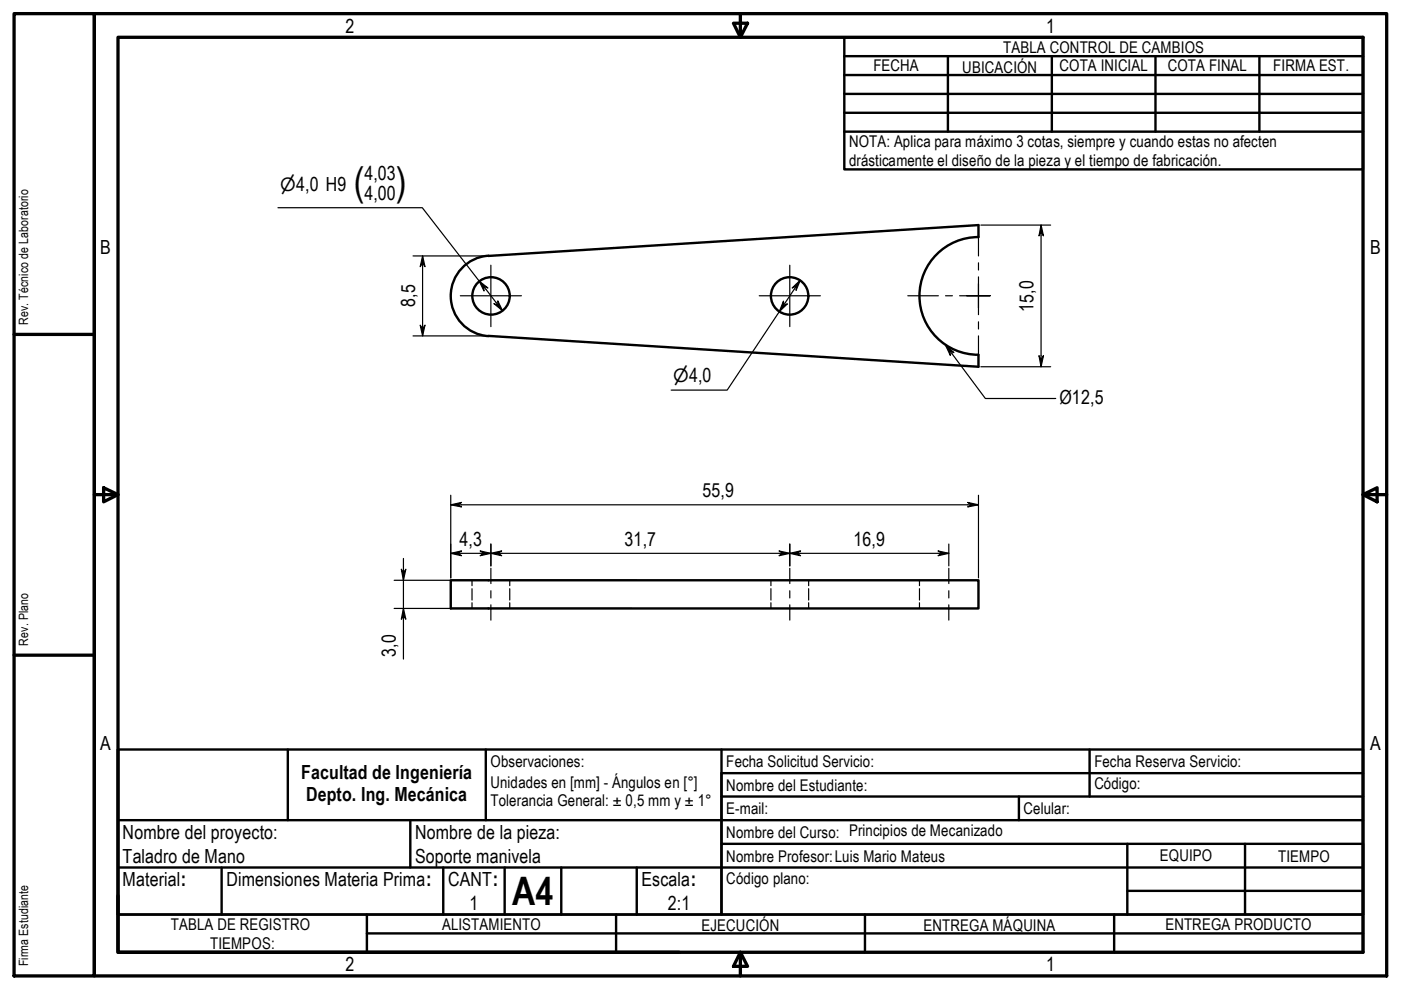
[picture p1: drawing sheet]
<svg xmlns="http://www.w3.org/2000/svg" width="297mm" height="210mm" viewBox="0 0 297 210" stroke-linecap="round" stroke-linejoin="round" font-family="sans-serif">
<!-- layer: Hidden (ISO) -->
<g fill="none" stroke="#000" stroke-width=".25">
<path d="M100.1 123v1.2M100.1 124.8v2.4M100.1 127.8v1.2M108.1 123v1.2M108.1 124.8v2.4M108.1 127.8v1.2M163.4 123v1.2M163.4 124.8v2.4M163.4 127.8v1.2M171.4 123v1.2M171.4 124.8v2.4M171.4 127.8v1.2"/>
<path d="M194.9 123v1.2M194.9 124.8v2.4M194.9 127.8v1.2"/>
</g>
<!-- layer: Visible (ISO) -->
<g fill="none" stroke="#000" stroke-width=".51">
<path d="M103.6 54.2a8.5 8.5 0 0 0-8 8.5 8.5 8.5 0 0 0 8 8.6M207.4 50.3a12.5 12.5 0 0 0-12.5 12.4 12.5 12.5 0 0 0 12.5 12.5M207.5 50.3v-2.6l-103.9 6.6M103.6 71.2l103.9 6.6v-2.6M95.6 123h111.9v6h-111.9z"/>
<circle cx="104.1" cy="62.7" r="4"/>
<circle cx="167.4" cy="62.7" r="4"/>
</g>
<!-- layer: Title (ISO) -->
<g fill="none" stroke="#000" stroke-width=".51">
<path d="M179 7.9h110v28h-110zM179 19.9h110M179 15.9h110M179 11.9h110M201 11.9v16M223 11.9v16M245 11.9v16M267 11.9v16M179 23.9h110M179 27.9h110M25 158.9h264v35h-136v-30h136M25 158.9v35h128v-35"/>
<path d="M25 158.9v35M61 158.9v15M103 158.9v15M231 158.9v10M25 173.9h264M87 173.9v10M153 178.9h136v15M153 168.9h136M216 168.9v5M239 178.9v15M264 178.9v15M25 193.9h264v8h-264z"/>
<path d="M25 183.9h264M47 183.9v10M77.8 193.9v8M77.8 197.9h211.2M94 183.9v10M107 183.9v10M119 183.9v10M130.6 193.9v8M135 183.9v10M183.4 193.9v8M236.2 193.9v8M239 188.9h50"/>
</g>
<!-- layer: Border (ISO) -->
<g fill="none" stroke="#000" stroke-width=".7">
<path d="M3 2.9h17v204h-17zM20 2.9h274v204h-274zM25 7.9h264v194h-264zM155.5 4.9h3l-1.5 3zM157 2.9v5M3 70.9h17M20 104.9h5M22 103.4l3 1.5-3 1.5zM289 104.9l3-1.5v3zM289 104.9h5M3 138.9h17M25 189.9v12h119"/>
<path d="M157 201.9l1.5 3h-3zM157 201.9v5"/>
</g>
<!-- layer: Centerline (ISO) -->
<path d="M104.1 120.5v3.2M104.1 125.3v1.5M104.1 128.2v3.3M167.4 120.5v3.2M167.4 125.3v1.5M167.4 128.2v3.3M201.2 120.5v3.2M201.2 125.3v1.5M201.2 128.2v3.3" fill="none" stroke="#000" stroke-width=".25"/>
<!-- layer: Center Mark (ISO) -->
<g fill="none" stroke="#000" stroke-width=".25">
<path d="M104.1 56.2v13.1M167.4 56.2v13.1M207.5 58.7v4v-2.5M207.5 49.6v4.7M207.5 55.7v1.5M97.6 62.7h13M161 62.7h12.9M192.5 62.7h6.4M200.5 62.7h1.4M203.5 62.7h4h-2.5M207.5 65.2v-2.5v4M207.5 68.2v1.6"/>
<path d="M207.5 71.2v4.6M209.9 62.7h-2.4h2.4"/>
</g>
<!-- layer: Dimension (ISO) -->
<g fill="none" stroke="#000" stroke-width=".25">
<path d="M58.9 44h30.6l17.1 21.9M87.6 54.3h15.5M89.6 54.3l.5 2.3-.5-.9-.5 .9zM89.6 54.3v16.9M101.6 59.6l1.8 1.5-.8-.4v1zM169.7 59.4l-15.5 23.3h-11.9M208 47.7h14.8M220.7 47.7l.5 2.3-.5-.8-.4 .8zM220.7 47.7v30.1M87.6 71.2h15.5M89.1 68.9l.5 .9 .5-.9-.5 2.3zM104.7 64.4l.9 .3-.1-.9 1.1 2.1z"/>
<path d="M166.1 63.9v.9l.8-.4-1.7 1.7zM168 61.1l1.7-1.7-.9 2.2v-.9zM208 77.8h14.8M220.3 75.4l.4 .8 .5-.8-.5 2.4zM85.5 118.4v21.3M95.6 107l2.3-.5-.8 .5 .8 .5zM95.6 117.3l2.3-.5-.8 .5 .8 .5zM95.6 107h111.9M95.6 105v17.5M95.6 117.3h105.6M101.8 116.8l2.3 .5-2.3 .5 .8-.5zM104.1 117.3l2.3-.5-.8 .5 .8 .5z"/>
<path d="M104.1 115.4v4.6M165.2 116.8l2.2 .5-2.2 .5 .7-.5zM167.4 117.3l2.3-.5-.7 .5 .7 .5zM167.4 115.4v4.6M198.9 116.8l2.3 .5-2.3 .5 .8-.5zM201.2 115.4v4.6M205.2 106.5l2.3 .5-2.3 .5 .7-.5zM207.5 105v17.5M83.6 129h20.4M83.6 123h20.4M85.1 120.7l.4 .8 .5-.8-.5 2.3zM85.5 129l.5 2.3-.5-.8-.4 .8z"/>
<path d="M104.2 129h29.7M104.2 123h30.9"/>
</g>
<g fill="#000">
<path d="M89.6 54.3l.5 2.3-.5-.9-.5 .9z" fill-rule="evenodd"/>
<path d="M220.7 47.7l.5 2.3-.5-.8-.4 .8z" fill-rule="evenodd"/>
<path d="M89.1 68.9l.5 .9 .5-.9-.5 2.3z" fill-rule="evenodd"/>
<path d="M101.6 59.6l1.8 1.5-.8-.4v1z" fill-rule="evenodd"/>
<path d="M104.7 64.4l.9 .3-.1-.9 1.1 2.1z" fill-rule="evenodd"/>
<path d="M166.1 63.9v.9l.8-.4-1.7 1.7z" fill-rule="evenodd"/>
<path d="M168 61.1l1.7-1.7-.9 2.2v-.9z" fill-rule="evenodd"/>
<path d="M220.3 75.4l.4 .8 .5-.8-.5 2.4z" fill-rule="evenodd"/>
<path d="M95.6 107l2.3-.5-.8 .5 .8 .5z" fill-rule="evenodd"/>
<path d="M95.6 117.3l2.3-.5-.8 .5 .8 .5z" fill-rule="evenodd"/>
<path d="M101.8 116.8l2.3 .5-2.3 .5 .8-.5z" fill-rule="evenodd"/>
<path d="M104.1 117.3l2.3-.5-.8 .5 .8 .5z" fill-rule="evenodd"/>
<path d="M165.2 116.8l2.2 .5-2.2 .5 .7-.5z" fill-rule="evenodd"/>
<path d="M167.4 117.3l2.3-.5-.7 .5 .7 .5z" fill-rule="evenodd"/>
<path d="M198.9 116.8l2.3 .5-2.3 .5 .8-.5z" fill-rule="evenodd"/>
<path d="M205.2 106.5l2.3 .5-2.3 .5 .7-.5z" fill-rule="evenodd"/>
<path d="M85.5 129l.5 2.3-.5-.8-.4 .8z" fill-rule="evenodd"/>
<path d="M85.1 120.7l.4 .8 .5-.8-.5 2.3z" fill-rule="evenodd"/>
</g>
<!-- layer: Symbol (ISO) -->
<path d="M200.4 73.1l1.8 1.7-.8-.5 .1 1zM200.4 73.1l8.5 11.4h14.9" fill="none" stroke="#000" stroke-width=".25"/>
<path d="M200.4 73.1l1.8 1.7-.8-.5 .1 1z" fill-rule="evenodd" fill="#000"/>
<g font-size="8.3">
<text x="75" y="41.2">(</text>
<text x="83.9" y="41.2">)</text>
<text x="108.6" y="191.9">A4</text>
</g>
<g font-size="4.1">
<text x="73.3" y="6.9">2</text>
<text x="221.8" y="6.9">1</text>
<text x="77.3" y="38.1">4,03</text>
<text x="77.3" y="42.5">4,00</text>
<text x="21.2" y="53.9">B</text>
<text x="290.5" y="53.9">B</text>
<text x="88" y="65" transform="rotate(-90 88 65)">8,5</text>
<text x="219.1" y="66.1" transform="rotate(-90 219.1 66.1)">15,0</text>
<text x="224.6" y="85.7">Ø12,5</text>
<text x="149" y="105.4">55,9</text>
<text x="97.4" y="115.7">4,3</text>
<text x="132.4" y="115.7">31,7</text>
<text x="181" y="115.7">16,9</text>
<text x="83.9" y="139.2" transform="rotate(-90 83.9 139.2)">3,0</text>
<text x="21.2" y="158.9">A</text>
<text x="290.5" y="158.9">A</text>
<text x="63.9" y="165.1">Facultad de Ingeniería</text>
<text x="64.9" y="169.8">Depto. Ing. Mecánica</text>
<text x="26" y="177.9">Nombre del proyecto:</text>
<text x="88" y="177.9">Nombre de la pieza:</text>
<text x="26" y="182.9">Taladro de Mano</text>
<text x="88" y="183">Soporte manivela</text>
<text x="26" y="187.9">Material:</text>
<text x="48" y="187.9">Dimensiones Materia Prima:</text>
<text x="95" y="187.9">CANT:</text>
<text x="136" y="187.9">Escala:</text>
<text x="99.6" y="192.9">1</text>
<text x="141.6" y="192.9">2:1</text>
<text x="73.3" y="205.9">2</text>
<text x="221.8" y="205.9">1</text>
</g>
<g font-size="3.9">
<text x="59.4" y="40.5">⌀4,0 H9</text>
<text x="142.7" y="80.9">⌀4,0</text>
</g>
<g font-size="3.4">
<text x="212.7" y="11.1">TABLA CONTROL DE CAMBIOS</text>
<text x="185.2" y="15.1">FECHA</text>
<text x="204" y="15.5">UBICACIÓN</text>
<text x="224.6" y="15.1">COTA INICIAL</text>
<text x="247.6" y="15.1">COTA FINAL</text>
<text x="269.9" y="15.1">FIRMA EST.</text>
<text x="180" y="31.2">NOTA: Aplica para máximo 3 cotas, siempre y cuando estas no afecten</text>
<text x="180" y="35.2">drásticamente el diseño de la pieza y el tiempo de fabricación.</text>
<text x="104" y="167.1">Unidades en [mm] - Ángulos en [°]</text>
<text x="104" y="162.7">Observaciones:</text>
<text x="154" y="167.6">Nombre del Estudiante:</text>
<text x="154" y="162.7">Fecha Solicitud Servicio:</text>
<text x="232" y="167.3">Código:</text>
<text x="232" y="162.7">Fecha Reserva Servicio:</text>
<text x="104" y="170.8">Tolerancia General: ± 0,5 mm y ± 1°</text>
<text x="154" y="172.6">E-mail:</text>
<text x="217" y="172.6">Celular:</text>
<text x="154" y="177.6">Nombre del Curso: Principios de Mecanizado</text>
<text x="154" y="182.7">Nombre Profesor:Luis Mario Mateus</text>
<text x="245.9" y="182.6">EQUIPO</text>
<text x="271" y="182.7">TIEMPO</text>
<text x="154" y="187.4">Código plano:</text>
<text x="36.2" y="197.2">TABLA DE REGISTRO</text>
<text x="93.7" y="197.1">ALISTAMIENTO</text>
<text x="148.7" y="197.5">EJECUCIÓN</text>
<text x="195.8" y="197.4">ENTREGA MÁQUINA</text>
<text x="247.1" y="197.1">ENTREGA PRODUCTO</text>
<text x="44.6" y="201.1">TIEMPOS:</text>
</g>
<g font-size="2.7">
<text x="6" y="68.9" transform="rotate(-90 6 68.9)">Rev. Técnico de Laboratorio</text>
<text x="6" y="136.9" transform="rotate(-90 6 136.9)">Rev. Plano</text>
<text x="6" y="204.9" transform="rotate(-90 6 204.9)">Firma Estudiante</text>
</g>
</svg>
